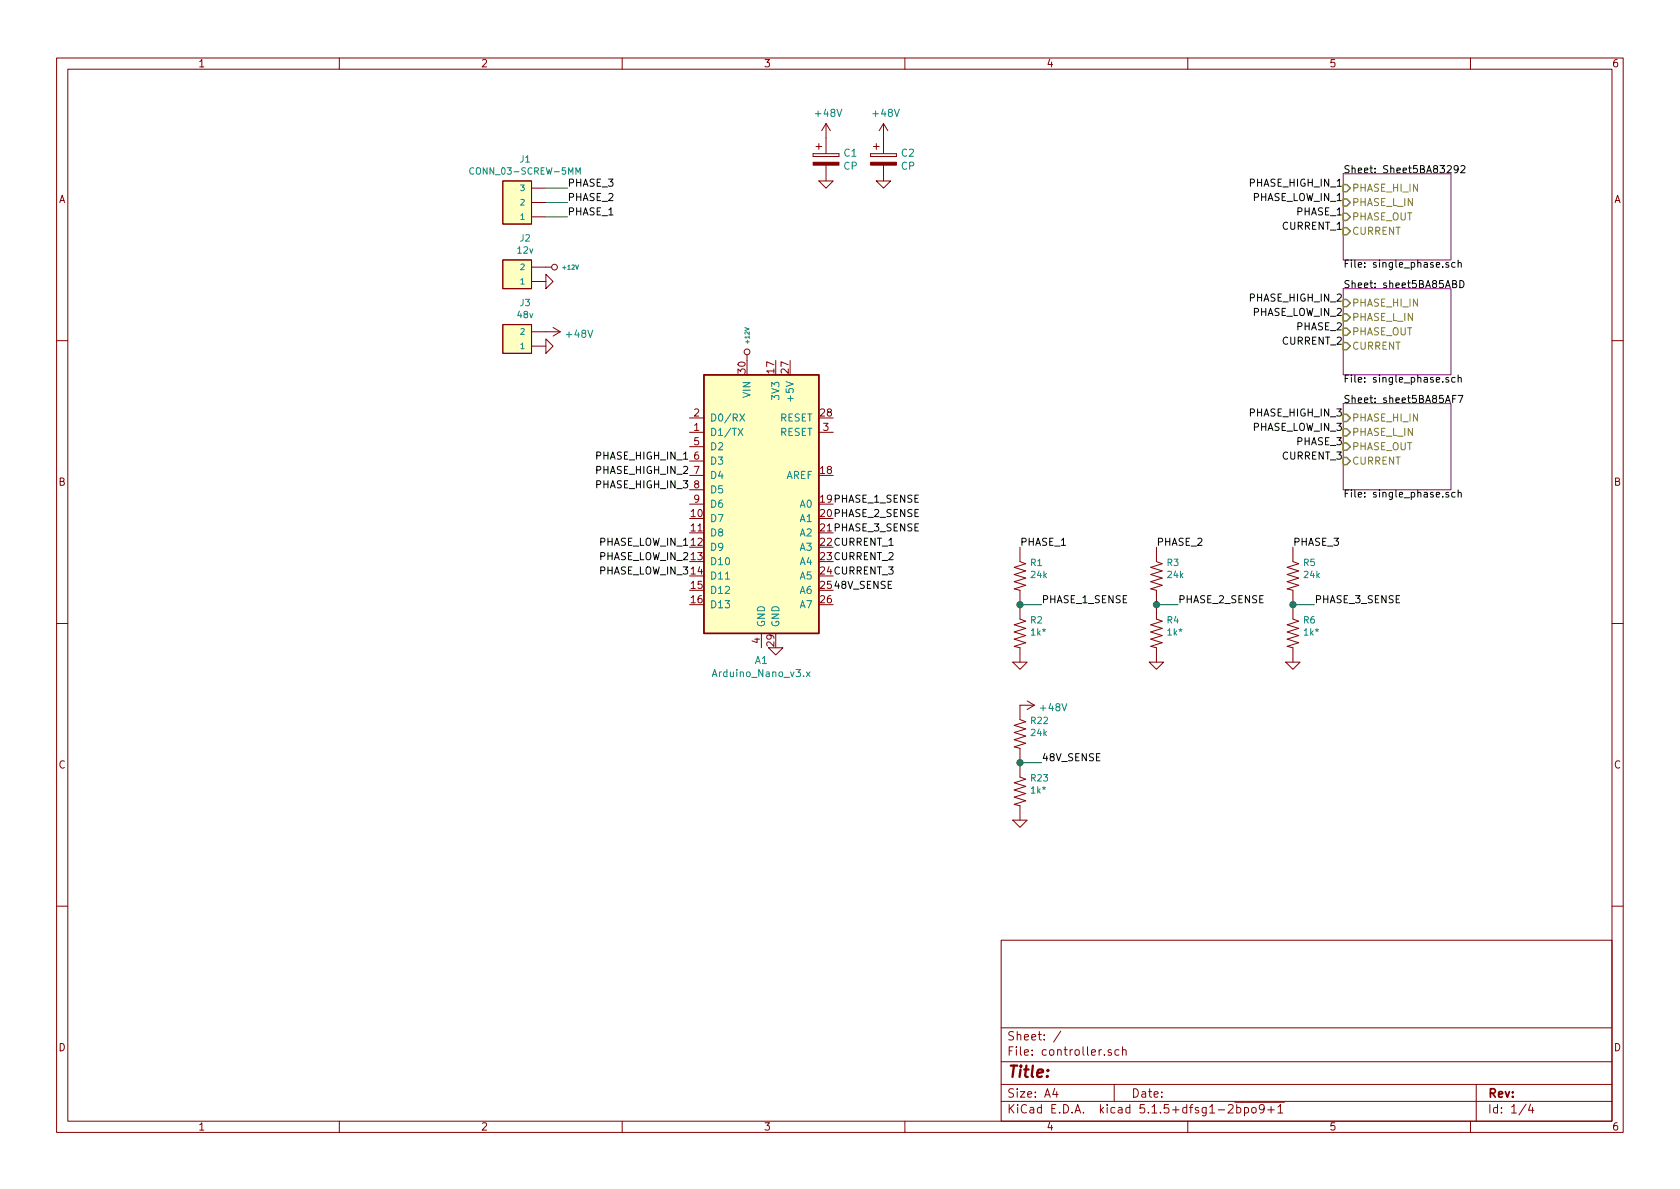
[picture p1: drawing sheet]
EESchema Schematic File Version 4
LIBS:controller-cache
EELAYER 26 0
EELAYER END
$Descr A4 11693 8268
encoding utf-8
Sheet 1 4
Title ""
Date ""
Rev ""
Comp ""
Comment1 ""
Comment2 ""
Comment3 ""
Comment4 ""
$EndDescr
$Sheet
S 9350 1200 750  600 
U 5BA83293
F0 "Sheet5BA83292" 50
F1 "single_phase.sch" 50
F2 "PHASE_HI_IN" I L 9350 1300 50 
F3 "PHASE_L_IN" I L 9350 1400 50 
F4 "PHASE_OUT" I L 9350 1500 50 
F5 "CURRENT" I L 9350 1600 50 
$EndSheet
$Comp
L SparkFun-Connectors:CONN_025MM J3
U 1 1
P 3700 2400
F 0 "J3" H 3656 2704 45  0000 C CNN
F 1 "48v" H 3656 2620 45  0000 C CNN
F 2 "SCREWTERMINAL-5MM-2" H 3700 2700 20  0001 C CNN
F 3 "" H 3700 2400 50  0001 C CNN
F 4 "" H 3656 2631 60  0000 C CNN "Field4"
	1    3700 2400
	1    0    0    -1  
$EndComp
$Comp
L SparkFun-Connectors:CONN_025MM J2
U 1 1
P 3700 1950
F 0 "J2" H 3656 2254 45  0000 C CNN
F 1 "12v" H 3656 2170 45  0000 C CNN
F 2 "SCREWTERMINAL-5MM-2" H 3700 2250 20  0001 C CNN
F 3 "" H 3700 1950 50  0001 C CNN
F 4 "" H 3656 2181 60  0000 C CNN "Field4"
	1    3700 1950
	1    0    0    -1  
$EndComp
$Sheet
S 9350 2000 750  600 
U 5BA85AC4
F0 "sheet5BA85ABD" 50
F1 "single_phase.sch" 50
F2 "PHASE_HI_IN" I L 9350 2100 50 
F3 "PHASE_L_IN" I L 9350 2200 50 
F4 "PHASE_OUT" I L 9350 2300 50 
F5 "CURRENT" I L 9350 2400 50 
$EndSheet
$Sheet
S 9350 2800 750  600 
U 5BA85AFE
F0 "sheet5BA85AF7" 50
F1 "single_phase.sch" 50
F2 "PHASE_HI_IN" I L 9350 2900 50 
F3 "PHASE_L_IN" I L 9350 3000 50 
F4 "PHASE_OUT" I L 9350 3100 50 
F5 "CURRENT" I L 9350 3200 50 
$EndSheet
$Comp
L power:+12V #PWR01
U 1 1
P 3800 1850
F 0 "#PWR01" H 3800 1800 20  0001 C CNN
F 1 "+12V" V 3800 1958 30  0000 L CNN
F 2 "" H 3800 1850 50  0001 C CNN
F 3 "" H 3800 1850 50  0001 C CNN
	1    3800 1850
	0    1    1    0   
$EndComp
Wire Wire Line
	3800 1300 3950 1300
Wire Wire Line
	3800 1400 3950 1400
Wire Wire Line
	3800 1500 3950 1500
Text Label 3950 1500 0    50   ~ 0
PHASE_1
Text Label 3950 1400 0    50   ~ 0
PHASE_2
Text Label 3950 1300 0    50   ~ 0
PHASE_3
$Comp
L power2:+48V #PWR03
U 1 1
P 3800 2300
F 0 "#PWR03" H 3800 2150 50  0001 C CNN
F 1 "+48V" V 3815 2428 50  0000 L CNN
F 2 "" H 3800 2300 50  0001 C CNN
F 3 "" H 3800 2300 50  0001 C CNN
	1    3800 2300
	0    1    1    0   
$EndComp
$Comp
L power:GND #PWR04
U 1 1
P 3800 2400
F 0 "#PWR04" H 3800 2400 30  0001 C CNN
F 1 "GND" H 3800 2330 30  0001 C CNN
F 2 "" H 3800 2400 50  0001 C CNN
F 3 "" H 3800 2400 50  0001 C CNN
	1    3800 2400
	0    -1   -1   0   
$EndComp
$Comp
L power:GND #PWR02
U 1 1
P 3800 1950
F 0 "#PWR02" H 3800 1950 30  0001 C CNN
F 1 "GND" H 3800 1880 30  0001 C CNN
F 2 "" H 3800 1950 50  0001 C CNN
F 3 "" H 3800 1950 50  0001 C CNN
	1    3800 1950
	0    -1   -1   0   
$EndComp
$Comp
L SparkFun-Resistors:RESISTOR0603 R?
U 1 1
P 8050 4000
AR Path="/5B67288E/5BA87613" Ref="R?"  Part="1" 
AR Path="/5B676F3C/5BA87613" Ref="R?"  Part="1" 
AR Path="/5B676F99/5BA87613" Ref="R?"  Part="1" 
AR Path="/5B729BD5/5BA87613" Ref="R?"  Part="1" 
AR Path="/5B729BDB/5BA87613" Ref="R?"  Part="1" 
AR Path="/5B729BE1/5BA87613" Ref="R?"  Part="1" 
AR Path="/5BBC7D39/5BBD1C02/5BA87613" Ref="R?"  Part="1" 
AR Path="/5BBC7D39/5BBD1C09/5BA87613" Ref="R?"  Part="1" 
AR Path="/5BBC7D39/5BBD1C10/5BA87613" Ref="R?"  Part="1" 
AR Path="/5B6DF34A/5BBD1C02/5BA87613" Ref="R?"  Part="1" 
AR Path="/5B6DF34A/5BBD1C09/5BA87613" Ref="R?"  Part="1" 
AR Path="/5B6DF34A/5BBD1C10/5BA87613" Ref="R?"  Part="1" 
AR Path="/5BBC7D39/5B71FABA/5BA87613" Ref="R?"  Part="1" 
AR Path="/5BBC7D39/5B71FABB/5BA87613" Ref="R?"  Part="1" 
AR Path="/5BBC7D39/5B71FABC/5BA87613" Ref="R?"  Part="1" 
AR Path="/5B78C04B/5BA87613" Ref="R?"  Part="1" 
AR Path="/5B78C052/5BA87613" Ref="R?"  Part="1" 
AR Path="/5B78C059/5BA87613" Ref="R?"  Part="1" 
AR Path="/5B81ECCF/5BA87613" Ref="R?"  Part="1" 
AR Path="/5B81ECD6/5BA87613" Ref="R?"  Part="1" 
AR Path="/5B81ECDD/5BA87613" Ref="R?"  Part="1" 
AR Path="/5BA83293/5BA87613" Ref="R?"  Part="1" 
AR Path="/5BA85AFE/5BA87613" Ref="R?"  Part="1" 
AR Path="/5BA85AC4/5BA87613" Ref="R?"  Part="1" 
AR Path="/5BA87613" Ref="R3"  Part="1" 
F 0 "R3" V 7955 4068 45  0000 L CNN
F 1 "24k" V 8039 4068 45  0000 L CNN
F 2 "0603" H 8050 4150 20  0001 C CNN
F 3 "" H 8050 4000 60  0001 C CNN
F 4 " " V 8134 4068 60  0000 L CNN "Field4"
	1    8050 4000
	0    1    1    0   
$EndComp
$Comp
L SparkFun-Resistors:RESISTOR0603 R?
U 1 1
P 8050 4400
AR Path="/5B67288E/5BA8761B" Ref="R?"  Part="1" 
AR Path="/5B676F3C/5BA8761B" Ref="R?"  Part="1" 
AR Path="/5B676F99/5BA8761B" Ref="R?"  Part="1" 
AR Path="/5B729BD5/5BA8761B" Ref="R?"  Part="1" 
AR Path="/5B729BDB/5BA8761B" Ref="R?"  Part="1" 
AR Path="/5B729BE1/5BA8761B" Ref="R?"  Part="1" 
AR Path="/5BBC7D39/5BBD1C02/5BA8761B" Ref="R?"  Part="1" 
AR Path="/5BBC7D39/5BBD1C09/5BA8761B" Ref="R?"  Part="1" 
AR Path="/5BBC7D39/5BBD1C10/5BA8761B" Ref="R?"  Part="1" 
AR Path="/5B6DF34A/5BBD1C02/5BA8761B" Ref="R?"  Part="1" 
AR Path="/5B6DF34A/5BBD1C09/5BA8761B" Ref="R?"  Part="1" 
AR Path="/5B6DF34A/5BBD1C10/5BA8761B" Ref="R?"  Part="1" 
AR Path="/5BBC7D39/5B71FABA/5BA8761B" Ref="R?"  Part="1" 
AR Path="/5BBC7D39/5B71FABB/5BA8761B" Ref="R?"  Part="1" 
AR Path="/5BBC7D39/5B71FABC/5BA8761B" Ref="R?"  Part="1" 
AR Path="/5B78C04B/5BA8761B" Ref="R?"  Part="1" 
AR Path="/5B78C052/5BA8761B" Ref="R?"  Part="1" 
AR Path="/5B78C059/5BA8761B" Ref="R?"  Part="1" 
AR Path="/5B81ECCF/5BA8761B" Ref="R?"  Part="1" 
AR Path="/5B81ECD6/5BA8761B" Ref="R?"  Part="1" 
AR Path="/5B81ECDD/5BA8761B" Ref="R?"  Part="1" 
AR Path="/5BA83293/5BA8761B" Ref="R?"  Part="1" 
AR Path="/5BA85AFE/5BA8761B" Ref="R?"  Part="1" 
AR Path="/5BA85AC4/5BA8761B" Ref="R?"  Part="1" 
AR Path="/5BA8761B" Ref="R4"  Part="1" 
F 0 "R4" V 7955 4468 45  0000 L CNN
F 1 "1k*" V 8039 4468 45  0000 L CNN
F 2 "0603" H 8050 4550 20  0001 C CNN
F 3 "" H 8050 4400 60  0001 C CNN
F 4 " " V 8134 4468 60  0000 L CNN "Field4"
	1    8050 4400
	0    1    1    0   
$EndComp
$Comp
L power:GND #PWR013
U 1 1
P 8050 4600
AR Path="/5BA87622" Ref="#PWR013"  Part="1" 
AR Path="/5B65AC1A/5BA87622" Ref="#PWR?"  Part="1" 
AR Path="/5B65AC1A/5B66E121/5BA87622" Ref="#PWR?"  Part="1" 
AR Path="/5B67288E/5BA87622" Ref="#PWR?"  Part="1" 
AR Path="/5B676F3C/5BA87622" Ref="#PWR?"  Part="1" 
AR Path="/5B676F99/5BA87622" Ref="#PWR?"  Part="1" 
AR Path="/5B729BD5/5BA87622" Ref="#PWR?"  Part="1" 
AR Path="/5B729BDB/5BA87622" Ref="#PWR?"  Part="1" 
AR Path="/5B729BE1/5BA87622" Ref="#PWR?"  Part="1" 
AR Path="/5BBC7D39/5BBD1C02/5BA87622" Ref="#PWR?"  Part="1" 
AR Path="/5BBC7D39/5BBD1C09/5BA87622" Ref="#PWR?"  Part="1" 
AR Path="/5BBC7D39/5BBD1C10/5BA87622" Ref="#PWR?"  Part="1" 
AR Path="/5B6DF34A/5BBD1C02/5BA87622" Ref="#PWR?"  Part="1" 
AR Path="/5B6DF34A/5BBD1C09/5BA87622" Ref="#PWR?"  Part="1" 
AR Path="/5B6DF34A/5BBD1C10/5BA87622" Ref="#PWR?"  Part="1" 
AR Path="/5BBC7D39/5B71FABA/5BA87622" Ref="#PWR?"  Part="1" 
AR Path="/5BBC7D39/5B71FABB/5BA87622" Ref="#PWR?"  Part="1" 
AR Path="/5BBC7D39/5B71FABC/5BA87622" Ref="#PWR?"  Part="1" 
AR Path="/5B78C04B/5BA87622" Ref="#PWR?"  Part="1" 
AR Path="/5B78C052/5BA87622" Ref="#PWR?"  Part="1" 
AR Path="/5B78C059/5BA87622" Ref="#PWR?"  Part="1" 
AR Path="/5B81ECCF/5BA87622" Ref="#PWR?"  Part="1" 
AR Path="/5B81ECD6/5BA87622" Ref="#PWR?"  Part="1" 
AR Path="/5B81ECDD/5BA87622" Ref="#PWR?"  Part="1" 
AR Path="/5BA83293/5BA87622" Ref="#PWR?"  Part="1" 
AR Path="/5BA85AFE/5BA87622" Ref="#PWR?"  Part="1" 
AR Path="/5BA85AC4/5BA87622" Ref="#PWR?"  Part="1" 
F 0 "#PWR013" H 8050 4600 30  0001 C CNN
F 1 "GND" H 8050 4530 30  0001 C CNN
F 2 "" H 8050 4600 50  0001 C CNN
F 3 "" H 8050 4600 50  0001 C CNN
	1    8050 4600
	1    0    0    -1  
$EndComp
Wire Wire Line
	8050 4200 8200 4200
Connection ~ 8050 4200
Text Label 9350 1300 2    50   ~ 0
PHASE_HIGH_IN_1
Text Label 9350 2100 2    50   ~ 0
PHASE_HIGH_IN_2
Text Label 9350 2900 2    50   ~ 0
PHASE_HIGH_IN_3
Text Label 9350 2200 2    50   ~ 0
PHASE_LOW_IN_2
Text Label 9350 3000 2    50   ~ 0
PHASE_LOW_IN_3
Text Label 9350 3100 2    50   ~ 0
PHASE_3
Text Label 9350 2300 2    50   ~ 0
PHASE_2
Text Label 9350 1500 2    50   ~ 0
PHASE_1
$Comp
L Device:CP C1
U 1 1
P 5750 1100
F 0 "C1" H 5868 1146 50  0000 L CNN
F 1 "CP" H 5868 1055 50  0000 L CNN
F 2 "Capacitor_THT:CP_Radial_D16.0mm_P7.50mm" H 5788 950 50  0001 C CNN
F 3 "~" H 5750 1100 50  0001 C CNN
	1    5750 1100
	1    0    0    -1  
$EndComp
$Comp
L power2:+48V #PWR07
U 1 1
P 5750 950
F 0 "#PWR07" H 5750 800 50  0001 C CNN
F 1 "+48V" H 5765 1123 50  0000 C CNN
F 2 "" H 5750 950 50  0001 C CNN
F 3 "" H 5750 950 50  0001 C CNN
	1    5750 950 
	1    0    0    -1  
$EndComp
$Comp
L power:GND #PWR08
U 1 1
P 5750 1250
F 0 "#PWR08" H 5750 1250 30  0001 C CNN
F 1 "GND" H 5750 1180 30  0001 C CNN
F 2 "" H 5750 1250 50  0001 C CNN
F 3 "" H 5750 1250 50  0001 C CNN
	1    5750 1250
	1    0    0    -1  
$EndComp
$Comp
L Device:CP C2
U 1 1
P 6150 1100
F 0 "C2" H 6268 1146 50  0000 L CNN
F 1 "CP" H 6268 1055 50  0000 L CNN
F 2 "Capacitor_THT:CP_Radial_D16.0mm_P7.50mm" H 6188 950 50  0001 C CNN
F 3 "~" H 6150 1100 50  0001 C CNN
	1    6150 1100
	1    0    0    -1  
$EndComp
$Comp
L power2:+48V #PWR09
U 1 1
P 6150 950
F 0 "#PWR09" H 6150 800 50  0001 C CNN
F 1 "+48V" H 6165 1123 50  0000 C CNN
F 2 "" H 6150 950 50  0001 C CNN
F 3 "" H 6150 950 50  0001 C CNN
	1    6150 950 
	1    0    0    -1  
$EndComp
$Comp
L power:GND #PWR010
U 1 1
P 6150 1250
F 0 "#PWR010" H 6150 1250 30  0001 C CNN
F 1 "GND" H 6150 1180 30  0001 C CNN
F 2 "" H 6150 1250 50  0001 C CNN
F 3 "" H 6150 1250 50  0001 C CNN
	1    6150 1250
	1    0    0    -1  
$EndComp
Text Label 9350 1400 2    50   ~ 0
PHASE_LOW_IN_1
Text Label 9350 1600 2    50   ~ 0
CURRENT_1
Text Label 9350 2400 2    50   ~ 0
CURRENT_2
Text Label 9350 3200 2    50   ~ 0
CURRENT_3
$Comp
L SparkFun-Resistors:RESISTOR0603 R?
U 1 1
P 9000 4000
AR Path="/5B67288E/5C0C50E2" Ref="R?"  Part="1" 
AR Path="/5B676F3C/5C0C50E2" Ref="R?"  Part="1" 
AR Path="/5B676F99/5C0C50E2" Ref="R?"  Part="1" 
AR Path="/5B729BD5/5C0C50E2" Ref="R?"  Part="1" 
AR Path="/5B729BDB/5C0C50E2" Ref="R?"  Part="1" 
AR Path="/5B729BE1/5C0C50E2" Ref="R?"  Part="1" 
AR Path="/5BBC7D39/5BBD1C02/5C0C50E2" Ref="R?"  Part="1" 
AR Path="/5BBC7D39/5BBD1C09/5C0C50E2" Ref="R?"  Part="1" 
AR Path="/5BBC7D39/5BBD1C10/5C0C50E2" Ref="R?"  Part="1" 
AR Path="/5B6DF34A/5BBD1C02/5C0C50E2" Ref="R?"  Part="1" 
AR Path="/5B6DF34A/5BBD1C09/5C0C50E2" Ref="R?"  Part="1" 
AR Path="/5B6DF34A/5BBD1C10/5C0C50E2" Ref="R?"  Part="1" 
AR Path="/5BBC7D39/5B71FABA/5C0C50E2" Ref="R?"  Part="1" 
AR Path="/5BBC7D39/5B71FABB/5C0C50E2" Ref="R?"  Part="1" 
AR Path="/5BBC7D39/5B71FABC/5C0C50E2" Ref="R?"  Part="1" 
AR Path="/5B78C04B/5C0C50E2" Ref="R?"  Part="1" 
AR Path="/5B78C052/5C0C50E2" Ref="R?"  Part="1" 
AR Path="/5B78C059/5C0C50E2" Ref="R?"  Part="1" 
AR Path="/5B81ECCF/5C0C50E2" Ref="R?"  Part="1" 
AR Path="/5B81ECD6/5C0C50E2" Ref="R?"  Part="1" 
AR Path="/5B81ECDD/5C0C50E2" Ref="R?"  Part="1" 
AR Path="/5BA83293/5C0C50E2" Ref="R?"  Part="1" 
AR Path="/5BA85AFE/5C0C50E2" Ref="R?"  Part="1" 
AR Path="/5BA85AC4/5C0C50E2" Ref="R?"  Part="1" 
AR Path="/5C0C50E2" Ref="R5"  Part="1" 
F 0 "R5" V 8905 4068 45  0000 L CNN
F 1 "24k" V 8989 4068 45  0000 L CNN
F 2 "0603" H 9000 4150 20  0001 C CNN
F 3 "" H 9000 4000 60  0001 C CNN
F 4 " " V 9084 4068 60  0000 L CNN "Field4"
	1    9000 4000
	0    1    1    0   
$EndComp
$Comp
L SparkFun-Resistors:RESISTOR0603 R?
U 1 1
P 9000 4400
AR Path="/5B67288E/5C0C50EA" Ref="R?"  Part="1" 
AR Path="/5B676F3C/5C0C50EA" Ref="R?"  Part="1" 
AR Path="/5B676F99/5C0C50EA" Ref="R?"  Part="1" 
AR Path="/5B729BD5/5C0C50EA" Ref="R?"  Part="1" 
AR Path="/5B729BDB/5C0C50EA" Ref="R?"  Part="1" 
AR Path="/5B729BE1/5C0C50EA" Ref="R?"  Part="1" 
AR Path="/5BBC7D39/5BBD1C02/5C0C50EA" Ref="R?"  Part="1" 
AR Path="/5BBC7D39/5BBD1C09/5C0C50EA" Ref="R?"  Part="1" 
AR Path="/5BBC7D39/5BBD1C10/5C0C50EA" Ref="R?"  Part="1" 
AR Path="/5B6DF34A/5BBD1C02/5C0C50EA" Ref="R?"  Part="1" 
AR Path="/5B6DF34A/5BBD1C09/5C0C50EA" Ref="R?"  Part="1" 
AR Path="/5B6DF34A/5BBD1C10/5C0C50EA" Ref="R?"  Part="1" 
AR Path="/5BBC7D39/5B71FABA/5C0C50EA" Ref="R?"  Part="1" 
AR Path="/5BBC7D39/5B71FABB/5C0C50EA" Ref="R?"  Part="1" 
AR Path="/5BBC7D39/5B71FABC/5C0C50EA" Ref="R?"  Part="1" 
AR Path="/5B78C04B/5C0C50EA" Ref="R?"  Part="1" 
AR Path="/5B78C052/5C0C50EA" Ref="R?"  Part="1" 
AR Path="/5B78C059/5C0C50EA" Ref="R?"  Part="1" 
AR Path="/5B81ECCF/5C0C50EA" Ref="R?"  Part="1" 
AR Path="/5B81ECD6/5C0C50EA" Ref="R?"  Part="1" 
AR Path="/5B81ECDD/5C0C50EA" Ref="R?"  Part="1" 
AR Path="/5BA83293/5C0C50EA" Ref="R?"  Part="1" 
AR Path="/5BA85AFE/5C0C50EA" Ref="R?"  Part="1" 
AR Path="/5BA85AC4/5C0C50EA" Ref="R?"  Part="1" 
AR Path="/5C0C50EA" Ref="R6"  Part="1" 
F 0 "R6" V 8905 4468 45  0000 L CNN
F 1 "1k*" V 8989 4468 45  0000 L CNN
F 2 "0603" H 9000 4550 20  0001 C CNN
F 3 "" H 9000 4400 60  0001 C CNN
F 4 " " V 9084 4468 60  0000 L CNN "Field4"
	1    9000 4400
	0    1    1    0   
$EndComp
$Comp
L power:GND #PWR015
U 1 1
P 9000 4600
AR Path="/5C0C50F1" Ref="#PWR015"  Part="1" 
AR Path="/5B65AC1A/5C0C50F1" Ref="#PWR?"  Part="1" 
AR Path="/5B65AC1A/5B66E121/5C0C50F1" Ref="#PWR?"  Part="1" 
AR Path="/5B67288E/5C0C50F1" Ref="#PWR?"  Part="1" 
AR Path="/5B676F3C/5C0C50F1" Ref="#PWR?"  Part="1" 
AR Path="/5B676F99/5C0C50F1" Ref="#PWR?"  Part="1" 
AR Path="/5B729BD5/5C0C50F1" Ref="#PWR?"  Part="1" 
AR Path="/5B729BDB/5C0C50F1" Ref="#PWR?"  Part="1" 
AR Path="/5B729BE1/5C0C50F1" Ref="#PWR?"  Part="1" 
AR Path="/5BBC7D39/5BBD1C02/5C0C50F1" Ref="#PWR?"  Part="1" 
AR Path="/5BBC7D39/5BBD1C09/5C0C50F1" Ref="#PWR?"  Part="1" 
AR Path="/5BBC7D39/5BBD1C10/5C0C50F1" Ref="#PWR?"  Part="1" 
AR Path="/5B6DF34A/5BBD1C02/5C0C50F1" Ref="#PWR?"  Part="1" 
AR Path="/5B6DF34A/5BBD1C09/5C0C50F1" Ref="#PWR?"  Part="1" 
AR Path="/5B6DF34A/5BBD1C10/5C0C50F1" Ref="#PWR?"  Part="1" 
AR Path="/5BBC7D39/5B71FABA/5C0C50F1" Ref="#PWR?"  Part="1" 
AR Path="/5BBC7D39/5B71FABB/5C0C50F1" Ref="#PWR?"  Part="1" 
AR Path="/5BBC7D39/5B71FABC/5C0C50F1" Ref="#PWR?"  Part="1" 
AR Path="/5B78C04B/5C0C50F1" Ref="#PWR?"  Part="1" 
AR Path="/5B78C052/5C0C50F1" Ref="#PWR?"  Part="1" 
AR Path="/5B78C059/5C0C50F1" Ref="#PWR?"  Part="1" 
AR Path="/5B81ECCF/5C0C50F1" Ref="#PWR?"  Part="1" 
AR Path="/5B81ECD6/5C0C50F1" Ref="#PWR?"  Part="1" 
AR Path="/5B81ECDD/5C0C50F1" Ref="#PWR?"  Part="1" 
AR Path="/5BA83293/5C0C50F1" Ref="#PWR?"  Part="1" 
AR Path="/5BA85AFE/5C0C50F1" Ref="#PWR?"  Part="1" 
AR Path="/5BA85AC4/5C0C50F1" Ref="#PWR?"  Part="1" 
F 0 "#PWR015" H 9000 4600 30  0001 C CNN
F 1 "GND" H 9000 4530 30  0001 C CNN
F 2 "" H 9000 4600 50  0001 C CNN
F 3 "" H 9000 4600 50  0001 C CNN
	1    9000 4600
	1    0    0    -1  
$EndComp
Wire Wire Line
	9000 4200 9150 4200
Connection ~ 9000 4200
Text Label 8050 3800 0    50   ~ 0
PHASE_2
Text Label 9000 3800 0    50   ~ 0
PHASE_3
Text Label 8200 4200 0    50   ~ 0
PHASE_2_SENSE
Text Label 9150 4200 0    50   ~ 0
PHASE_3_SENSE
$Comp
L MCU_Module:Arduino_Nano_v3.x A1
U 1 1
P 5300 3500
F 0 "A1" H 5300 2414 50  0000 C CNN
F 1 "Arduino_Nano_v3.x" H 5300 2323 50  0000 C CNN
F 2 "Module:Arduino_Nano" H 5450 2550 50  0001 L CNN
F 3 "http://www.mouser.com/pdfdocs/Gravitech_Arduino_Nano3_0.pdf" H 5300 2500 50  0001 C CNN
	1    5300 3500
	1    0    0    -1  
$EndComp
Text Label 4800 3200 2    50   ~ 0
PHASE_HIGH_IN_1
Text Label 4800 3300 2    50   ~ 0
PHASE_HIGH_IN_2
Text Label 4800 3400 2    50   ~ 0
PHASE_HIGH_IN_3
Text Label 4800 3800 2    50   ~ 0
PHASE_LOW_IN_1
Text Label 4800 3900 2    50   ~ 0
PHASE_LOW_IN_2
Text Label 4800 4000 2    50   ~ 0
PHASE_LOW_IN_3
$Comp
L power:+12V #PWR05
U 1 1
P 5200 2500
F 0 "#PWR05" H 5200 2450 20  0001 C CNN
F 1 "+12V" V 5200 2608 30  0000 L CNN
F 2 "" H 5200 2500 50  0001 C CNN
F 3 "" H 5200 2500 50  0001 C CNN
	1    5200 2500
	1    0    0    -1  
$EndComp
$Comp
L power:GND #PWR06
U 1 1
P 5400 4500
AR Path="/5C0CAC3B" Ref="#PWR06"  Part="1" 
AR Path="/5B65AC1A/5C0CAC3B" Ref="#PWR?"  Part="1" 
AR Path="/5B65AC1A/5B66E121/5C0CAC3B" Ref="#PWR?"  Part="1" 
AR Path="/5B67288E/5C0CAC3B" Ref="#PWR?"  Part="1" 
AR Path="/5B676F3C/5C0CAC3B" Ref="#PWR?"  Part="1" 
AR Path="/5B676F99/5C0CAC3B" Ref="#PWR?"  Part="1" 
AR Path="/5B729BD5/5C0CAC3B" Ref="#PWR?"  Part="1" 
AR Path="/5B729BDB/5C0CAC3B" Ref="#PWR?"  Part="1" 
AR Path="/5B729BE1/5C0CAC3B" Ref="#PWR?"  Part="1" 
AR Path="/5BBC7D39/5BBD1C02/5C0CAC3B" Ref="#PWR?"  Part="1" 
AR Path="/5BBC7D39/5BBD1C09/5C0CAC3B" Ref="#PWR?"  Part="1" 
AR Path="/5BBC7D39/5BBD1C10/5C0CAC3B" Ref="#PWR?"  Part="1" 
AR Path="/5B6DF34A/5BBD1C02/5C0CAC3B" Ref="#PWR?"  Part="1" 
AR Path="/5B6DF34A/5BBD1C09/5C0CAC3B" Ref="#PWR?"  Part="1" 
AR Path="/5B6DF34A/5BBD1C10/5C0CAC3B" Ref="#PWR?"  Part="1" 
AR Path="/5BBC7D39/5B71FABA/5C0CAC3B" Ref="#PWR?"  Part="1" 
AR Path="/5BBC7D39/5B71FABB/5C0CAC3B" Ref="#PWR?"  Part="1" 
AR Path="/5BBC7D39/5B71FABC/5C0CAC3B" Ref="#PWR?"  Part="1" 
AR Path="/5B78C04B/5C0CAC3B" Ref="#PWR?"  Part="1" 
AR Path="/5B78C052/5C0CAC3B" Ref="#PWR?"  Part="1" 
AR Path="/5B78C059/5C0CAC3B" Ref="#PWR?"  Part="1" 
AR Path="/5B81ECCF/5C0CAC3B" Ref="#PWR?"  Part="1" 
AR Path="/5B81ECD6/5C0CAC3B" Ref="#PWR?"  Part="1" 
AR Path="/5B81ECDD/5C0CAC3B" Ref="#PWR?"  Part="1" 
AR Path="/5BA83293/5C0CAC3B" Ref="#PWR?"  Part="1" 
AR Path="/5BA85AFE/5C0CAC3B" Ref="#PWR?"  Part="1" 
AR Path="/5BA85AC4/5C0CAC3B" Ref="#PWR?"  Part="1" 
F 0 "#PWR06" H 5400 4500 30  0001 C CNN
F 1 "GND" H 5400 4430 30  0001 C CNN
F 2 "" H 5400 4500 50  0001 C CNN
F 3 "" H 5400 4500 50  0001 C CNN
	1    5400 4500
	1    0    0    -1  
$EndComp
$Comp
L SparkFun-Resistors:RESISTOR0603 R?
U 1 1
P 7100 4000
AR Path="/5B67288E/5C0CAEF2" Ref="R?"  Part="1" 
AR Path="/5B676F3C/5C0CAEF2" Ref="R?"  Part="1" 
AR Path="/5B676F99/5C0CAEF2" Ref="R?"  Part="1" 
AR Path="/5B729BD5/5C0CAEF2" Ref="R?"  Part="1" 
AR Path="/5B729BDB/5C0CAEF2" Ref="R?"  Part="1" 
AR Path="/5B729BE1/5C0CAEF2" Ref="R?"  Part="1" 
AR Path="/5BBC7D39/5BBD1C02/5C0CAEF2" Ref="R?"  Part="1" 
AR Path="/5BBC7D39/5BBD1C09/5C0CAEF2" Ref="R?"  Part="1" 
AR Path="/5BBC7D39/5BBD1C10/5C0CAEF2" Ref="R?"  Part="1" 
AR Path="/5B6DF34A/5BBD1C02/5C0CAEF2" Ref="R?"  Part="1" 
AR Path="/5B6DF34A/5BBD1C09/5C0CAEF2" Ref="R?"  Part="1" 
AR Path="/5B6DF34A/5BBD1C10/5C0CAEF2" Ref="R?"  Part="1" 
AR Path="/5BBC7D39/5B71FABA/5C0CAEF2" Ref="R?"  Part="1" 
AR Path="/5BBC7D39/5B71FABB/5C0CAEF2" Ref="R?"  Part="1" 
AR Path="/5BBC7D39/5B71FABC/5C0CAEF2" Ref="R?"  Part="1" 
AR Path="/5B78C04B/5C0CAEF2" Ref="R?"  Part="1" 
AR Path="/5B78C052/5C0CAEF2" Ref="R?"  Part="1" 
AR Path="/5B78C059/5C0CAEF2" Ref="R?"  Part="1" 
AR Path="/5B81ECCF/5C0CAEF2" Ref="R?"  Part="1" 
AR Path="/5B81ECD6/5C0CAEF2" Ref="R?"  Part="1" 
AR Path="/5B81ECDD/5C0CAEF2" Ref="R?"  Part="1" 
AR Path="/5BA83293/5C0CAEF2" Ref="R?"  Part="1" 
AR Path="/5BA85AFE/5C0CAEF2" Ref="R?"  Part="1" 
AR Path="/5BA85AC4/5C0CAEF2" Ref="R?"  Part="1" 
AR Path="/5C0CAEF2" Ref="R1"  Part="1" 
F 0 "R1" V 7005 4068 45  0000 L CNN
F 1 "24k" V 7089 4068 45  0000 L CNN
F 2 "0603" H 7100 4150 20  0001 C CNN
F 3 "" H 7100 4000 60  0001 C CNN
F 4 " " V 7184 4068 60  0000 L CNN "Field4"
	1    7100 4000
	0    1    1    0   
$EndComp
$Comp
L SparkFun-Resistors:RESISTOR0603 R?
U 1 1
P 7100 4400
AR Path="/5B67288E/5C0CAEFA" Ref="R?"  Part="1" 
AR Path="/5B676F3C/5C0CAEFA" Ref="R?"  Part="1" 
AR Path="/5B676F99/5C0CAEFA" Ref="R?"  Part="1" 
AR Path="/5B729BD5/5C0CAEFA" Ref="R?"  Part="1" 
AR Path="/5B729BDB/5C0CAEFA" Ref="R?"  Part="1" 
AR Path="/5B729BE1/5C0CAEFA" Ref="R?"  Part="1" 
AR Path="/5BBC7D39/5BBD1C02/5C0CAEFA" Ref="R?"  Part="1" 
AR Path="/5BBC7D39/5BBD1C09/5C0CAEFA" Ref="R?"  Part="1" 
AR Path="/5BBC7D39/5BBD1C10/5C0CAEFA" Ref="R?"  Part="1" 
AR Path="/5B6DF34A/5BBD1C02/5C0CAEFA" Ref="R?"  Part="1" 
AR Path="/5B6DF34A/5BBD1C09/5C0CAEFA" Ref="R?"  Part="1" 
AR Path="/5B6DF34A/5BBD1C10/5C0CAEFA" Ref="R?"  Part="1" 
AR Path="/5BBC7D39/5B71FABA/5C0CAEFA" Ref="R?"  Part="1" 
AR Path="/5BBC7D39/5B71FABB/5C0CAEFA" Ref="R?"  Part="1" 
AR Path="/5BBC7D39/5B71FABC/5C0CAEFA" Ref="R?"  Part="1" 
AR Path="/5B78C04B/5C0CAEFA" Ref="R?"  Part="1" 
AR Path="/5B78C052/5C0CAEFA" Ref="R?"  Part="1" 
AR Path="/5B78C059/5C0CAEFA" Ref="R?"  Part="1" 
AR Path="/5B81ECCF/5C0CAEFA" Ref="R?"  Part="1" 
AR Path="/5B81ECD6/5C0CAEFA" Ref="R?"  Part="1" 
AR Path="/5B81ECDD/5C0CAEFA" Ref="R?"  Part="1" 
AR Path="/5BA83293/5C0CAEFA" Ref="R?"  Part="1" 
AR Path="/5BA85AFE/5C0CAEFA" Ref="R?"  Part="1" 
AR Path="/5BA85AC4/5C0CAEFA" Ref="R?"  Part="1" 
AR Path="/5C0CAEFA" Ref="R2"  Part="1" 
F 0 "R2" V 7005 4468 45  0000 L CNN
F 1 "1k*" V 7089 4468 45  0000 L CNN
F 2 "0603" H 7100 4550 20  0001 C CNN
F 3 "" H 7100 4400 60  0001 C CNN
F 4 " " V 7184 4468 60  0000 L CNN "Field4"
	1    7100 4400
	0    1    1    0   
$EndComp
$Comp
L power:GND #PWR011
U 1 1
P 7100 4600
AR Path="/5C0CAF01" Ref="#PWR011"  Part="1" 
AR Path="/5B65AC1A/5C0CAF01" Ref="#PWR?"  Part="1" 
AR Path="/5B65AC1A/5B66E121/5C0CAF01" Ref="#PWR?"  Part="1" 
AR Path="/5B67288E/5C0CAF01" Ref="#PWR?"  Part="1" 
AR Path="/5B676F3C/5C0CAF01" Ref="#PWR?"  Part="1" 
AR Path="/5B676F99/5C0CAF01" Ref="#PWR?"  Part="1" 
AR Path="/5B729BD5/5C0CAF01" Ref="#PWR?"  Part="1" 
AR Path="/5B729BDB/5C0CAF01" Ref="#PWR?"  Part="1" 
AR Path="/5B729BE1/5C0CAF01" Ref="#PWR?"  Part="1" 
AR Path="/5BBC7D39/5BBD1C02/5C0CAF01" Ref="#PWR?"  Part="1" 
AR Path="/5BBC7D39/5BBD1C09/5C0CAF01" Ref="#PWR?"  Part="1" 
AR Path="/5BBC7D39/5BBD1C10/5C0CAF01" Ref="#PWR?"  Part="1" 
AR Path="/5B6DF34A/5BBD1C02/5C0CAF01" Ref="#PWR?"  Part="1" 
AR Path="/5B6DF34A/5BBD1C09/5C0CAF01" Ref="#PWR?"  Part="1" 
AR Path="/5B6DF34A/5BBD1C10/5C0CAF01" Ref="#PWR?"  Part="1" 
AR Path="/5BBC7D39/5B71FABA/5C0CAF01" Ref="#PWR?"  Part="1" 
AR Path="/5BBC7D39/5B71FABB/5C0CAF01" Ref="#PWR?"  Part="1" 
AR Path="/5BBC7D39/5B71FABC/5C0CAF01" Ref="#PWR?"  Part="1" 
AR Path="/5B78C04B/5C0CAF01" Ref="#PWR?"  Part="1" 
AR Path="/5B78C052/5C0CAF01" Ref="#PWR?"  Part="1" 
AR Path="/5B78C059/5C0CAF01" Ref="#PWR?"  Part="1" 
AR Path="/5B81ECCF/5C0CAF01" Ref="#PWR?"  Part="1" 
AR Path="/5B81ECD6/5C0CAF01" Ref="#PWR?"  Part="1" 
AR Path="/5B81ECDD/5C0CAF01" Ref="#PWR?"  Part="1" 
AR Path="/5BA83293/5C0CAF01" Ref="#PWR?"  Part="1" 
AR Path="/5BA85AFE/5C0CAF01" Ref="#PWR?"  Part="1" 
AR Path="/5BA85AC4/5C0CAF01" Ref="#PWR?"  Part="1" 
F 0 "#PWR011" H 7100 4600 30  0001 C CNN
F 1 "GND" H 7100 4530 30  0001 C CNN
F 2 "" H 7100 4600 50  0001 C CNN
F 3 "" H 7100 4600 50  0001 C CNN
	1    7100 4600
	1    0    0    -1  
$EndComp
Wire Wire Line
	7100 4200 7250 4200
Connection ~ 7100 4200
Text Label 7100 3800 0    50   ~ 0
PHASE_1
Text Label 7250 4200 0    50   ~ 0
PHASE_1_SENSE
Text Label 5800 3500 0    50   ~ 0
PHASE_1_SENSE
Text Label 5800 3600 0    50   ~ 0
PHASE_2_SENSE
Text Label 5800 3700 0    50   ~ 0
PHASE_3_SENSE
Text Label 5800 3800 0    50   ~ 0
CURRENT_1
Text Label 5800 3900 0    50   ~ 0
CURRENT_2
Text Label 5800 4000 0    50   ~ 0
CURRENT_3
$Comp
L SparkFun-Resistors:RESISTOR0603 R?
U 1 1
P 7100 5100
AR Path="/5B67288E/5C0CF0CC" Ref="R?"  Part="1" 
AR Path="/5B676F3C/5C0CF0CC" Ref="R?"  Part="1" 
AR Path="/5B676F99/5C0CF0CC" Ref="R?"  Part="1" 
AR Path="/5B729BD5/5C0CF0CC" Ref="R?"  Part="1" 
AR Path="/5B729BDB/5C0CF0CC" Ref="R?"  Part="1" 
AR Path="/5B729BE1/5C0CF0CC" Ref="R?"  Part="1" 
AR Path="/5BBC7D39/5BBD1C02/5C0CF0CC" Ref="R?"  Part="1" 
AR Path="/5BBC7D39/5BBD1C09/5C0CF0CC" Ref="R?"  Part="1" 
AR Path="/5BBC7D39/5BBD1C10/5C0CF0CC" Ref="R?"  Part="1" 
AR Path="/5B6DF34A/5BBD1C02/5C0CF0CC" Ref="R?"  Part="1" 
AR Path="/5B6DF34A/5BBD1C09/5C0CF0CC" Ref="R?"  Part="1" 
AR Path="/5B6DF34A/5BBD1C10/5C0CF0CC" Ref="R?"  Part="1" 
AR Path="/5BBC7D39/5B71FABA/5C0CF0CC" Ref="R?"  Part="1" 
AR Path="/5BBC7D39/5B71FABB/5C0CF0CC" Ref="R?"  Part="1" 
AR Path="/5BBC7D39/5B71FABC/5C0CF0CC" Ref="R?"  Part="1" 
AR Path="/5B78C04B/5C0CF0CC" Ref="R?"  Part="1" 
AR Path="/5B78C052/5C0CF0CC" Ref="R?"  Part="1" 
AR Path="/5B78C059/5C0CF0CC" Ref="R?"  Part="1" 
AR Path="/5B81ECCF/5C0CF0CC" Ref="R?"  Part="1" 
AR Path="/5B81ECD6/5C0CF0CC" Ref="R?"  Part="1" 
AR Path="/5B81ECDD/5C0CF0CC" Ref="R?"  Part="1" 
AR Path="/5BA83293/5C0CF0CC" Ref="R?"  Part="1" 
AR Path="/5BA85AFE/5C0CF0CC" Ref="R?"  Part="1" 
AR Path="/5BA85AC4/5C0CF0CC" Ref="R?"  Part="1" 
AR Path="/5C0CF0CC" Ref="R22"  Part="1" 
F 0 "R22" V 7005 5168 45  0000 L CNN
F 1 "24k" V 7089 5168 45  0000 L CNN
F 2 "0603" H 7100 5250 20  0001 C CNN
F 3 "" H 7100 5100 60  0001 C CNN
F 4 " " V 7184 5168 60  0000 L CNN "Field4"
	1    7100 5100
	0    1    1    0   
$EndComp
$Comp
L SparkFun-Resistors:RESISTOR0603 R?
U 1 1
P 7100 5500
AR Path="/5B67288E/5C0CF0D4" Ref="R?"  Part="1" 
AR Path="/5B676F3C/5C0CF0D4" Ref="R?"  Part="1" 
AR Path="/5B676F99/5C0CF0D4" Ref="R?"  Part="1" 
AR Path="/5B729BD5/5C0CF0D4" Ref="R?"  Part="1" 
AR Path="/5B729BDB/5C0CF0D4" Ref="R?"  Part="1" 
AR Path="/5B729BE1/5C0CF0D4" Ref="R?"  Part="1" 
AR Path="/5BBC7D39/5BBD1C02/5C0CF0D4" Ref="R?"  Part="1" 
AR Path="/5BBC7D39/5BBD1C09/5C0CF0D4" Ref="R?"  Part="1" 
AR Path="/5BBC7D39/5BBD1C10/5C0CF0D4" Ref="R?"  Part="1" 
AR Path="/5B6DF34A/5BBD1C02/5C0CF0D4" Ref="R?"  Part="1" 
AR Path="/5B6DF34A/5BBD1C09/5C0CF0D4" Ref="R?"  Part="1" 
AR Path="/5B6DF34A/5BBD1C10/5C0CF0D4" Ref="R?"  Part="1" 
AR Path="/5BBC7D39/5B71FABA/5C0CF0D4" Ref="R?"  Part="1" 
AR Path="/5BBC7D39/5B71FABB/5C0CF0D4" Ref="R?"  Part="1" 
AR Path="/5BBC7D39/5B71FABC/5C0CF0D4" Ref="R?"  Part="1" 
AR Path="/5B78C04B/5C0CF0D4" Ref="R?"  Part="1" 
AR Path="/5B78C052/5C0CF0D4" Ref="R?"  Part="1" 
AR Path="/5B78C059/5C0CF0D4" Ref="R?"  Part="1" 
AR Path="/5B81ECCF/5C0CF0D4" Ref="R?"  Part="1" 
AR Path="/5B81ECD6/5C0CF0D4" Ref="R?"  Part="1" 
AR Path="/5B81ECDD/5C0CF0D4" Ref="R?"  Part="1" 
AR Path="/5BA83293/5C0CF0D4" Ref="R?"  Part="1" 
AR Path="/5BA85AFE/5C0CF0D4" Ref="R?"  Part="1" 
AR Path="/5BA85AC4/5C0CF0D4" Ref="R?"  Part="1" 
AR Path="/5C0CF0D4" Ref="R23"  Part="1" 
F 0 "R23" V 7005 5568 45  0000 L CNN
F 1 "1k*" V 7089 5568 45  0000 L CNN
F 2 "0603" H 7100 5650 20  0001 C CNN
F 3 "" H 7100 5500 60  0001 C CNN
F 4 " " V 7184 5568 60  0000 L CNN "Field4"
	1    7100 5500
	0    1    1    0   
$EndComp
$Comp
L power:GND #PWR0101
U 1 1
P 7100 5700
AR Path="/5C0CF0DB" Ref="#PWR0101"  Part="1" 
AR Path="/5B65AC1A/5C0CF0DB" Ref="#PWR?"  Part="1" 
AR Path="/5B65AC1A/5B66E121/5C0CF0DB" Ref="#PWR?"  Part="1" 
AR Path="/5B67288E/5C0CF0DB" Ref="#PWR?"  Part="1" 
AR Path="/5B676F3C/5C0CF0DB" Ref="#PWR?"  Part="1" 
AR Path="/5B676F99/5C0CF0DB" Ref="#PWR?"  Part="1" 
AR Path="/5B729BD5/5C0CF0DB" Ref="#PWR?"  Part="1" 
AR Path="/5B729BDB/5C0CF0DB" Ref="#PWR?"  Part="1" 
AR Path="/5B729BE1/5C0CF0DB" Ref="#PWR?"  Part="1" 
AR Path="/5BBC7D39/5BBD1C02/5C0CF0DB" Ref="#PWR?"  Part="1" 
AR Path="/5BBC7D39/5BBD1C09/5C0CF0DB" Ref="#PWR?"  Part="1" 
AR Path="/5BBC7D39/5BBD1C10/5C0CF0DB" Ref="#PWR?"  Part="1" 
AR Path="/5B6DF34A/5BBD1C02/5C0CF0DB" Ref="#PWR?"  Part="1" 
AR Path="/5B6DF34A/5BBD1C09/5C0CF0DB" Ref="#PWR?"  Part="1" 
AR Path="/5B6DF34A/5BBD1C10/5C0CF0DB" Ref="#PWR?"  Part="1" 
AR Path="/5BBC7D39/5B71FABA/5C0CF0DB" Ref="#PWR?"  Part="1" 
AR Path="/5BBC7D39/5B71FABB/5C0CF0DB" Ref="#PWR?"  Part="1" 
AR Path="/5BBC7D39/5B71FABC/5C0CF0DB" Ref="#PWR?"  Part="1" 
AR Path="/5B78C04B/5C0CF0DB" Ref="#PWR?"  Part="1" 
AR Path="/5B78C052/5C0CF0DB" Ref="#PWR?"  Part="1" 
AR Path="/5B78C059/5C0CF0DB" Ref="#PWR?"  Part="1" 
AR Path="/5B81ECCF/5C0CF0DB" Ref="#PWR?"  Part="1" 
AR Path="/5B81ECD6/5C0CF0DB" Ref="#PWR?"  Part="1" 
AR Path="/5B81ECDD/5C0CF0DB" Ref="#PWR?"  Part="1" 
AR Path="/5BA83293/5C0CF0DB" Ref="#PWR?"  Part="1" 
AR Path="/5BA85AFE/5C0CF0DB" Ref="#PWR?"  Part="1" 
AR Path="/5BA85AC4/5C0CF0DB" Ref="#PWR?"  Part="1" 
F 0 "#PWR0101" H 7100 5700 30  0001 C CNN
F 1 "GND" H 7100 5630 30  0001 C CNN
F 2 "" H 7100 5700 50  0001 C CNN
F 3 "" H 7100 5700 50  0001 C CNN
	1    7100 5700
	1    0    0    -1  
$EndComp
Wire Wire Line
	7100 5300 7250 5300
Connection ~ 7100 5300
Text Label 7250 5300 0    50   ~ 0
48V_SENSE
$Comp
L power2:+48V #PWR0102
U 1 1
P 7100 4900
F 0 "#PWR0102" H 7100 4750 50  0001 C CNN
F 1 "+48V" V 7115 5028 50  0000 L CNN
F 2 "" H 7100 4900 50  0001 C CNN
F 3 "" H 7100 4900 50  0001 C CNN
	1    7100 4900
	0    1    1    0   
$EndComp
Text Label 5800 4100 0    50   ~ 0
48V_SENSE
$Comp
L SparkFun-Connectors:CONN_03-SCREW-5MM J1
U 1 1
P 3700 1500
F 0 "J1" H 3656 1904 45  0000 C CNN
F 1 "CONN_03-SCREW-5MM" H 3656 1820 45  0000 C CNN
F 2 "SCREWTERMINAL-5MM-3" H 3700 1900 20  0001 C CNN
F 3 "" H 3700 1500 50  0001 C CNN
F 4 "" H 3656 1831 60  0000 C CNN "Field4"
	1    3700 1500
	1    0    0    -1  
$EndComp
$EndSCHEMATC
